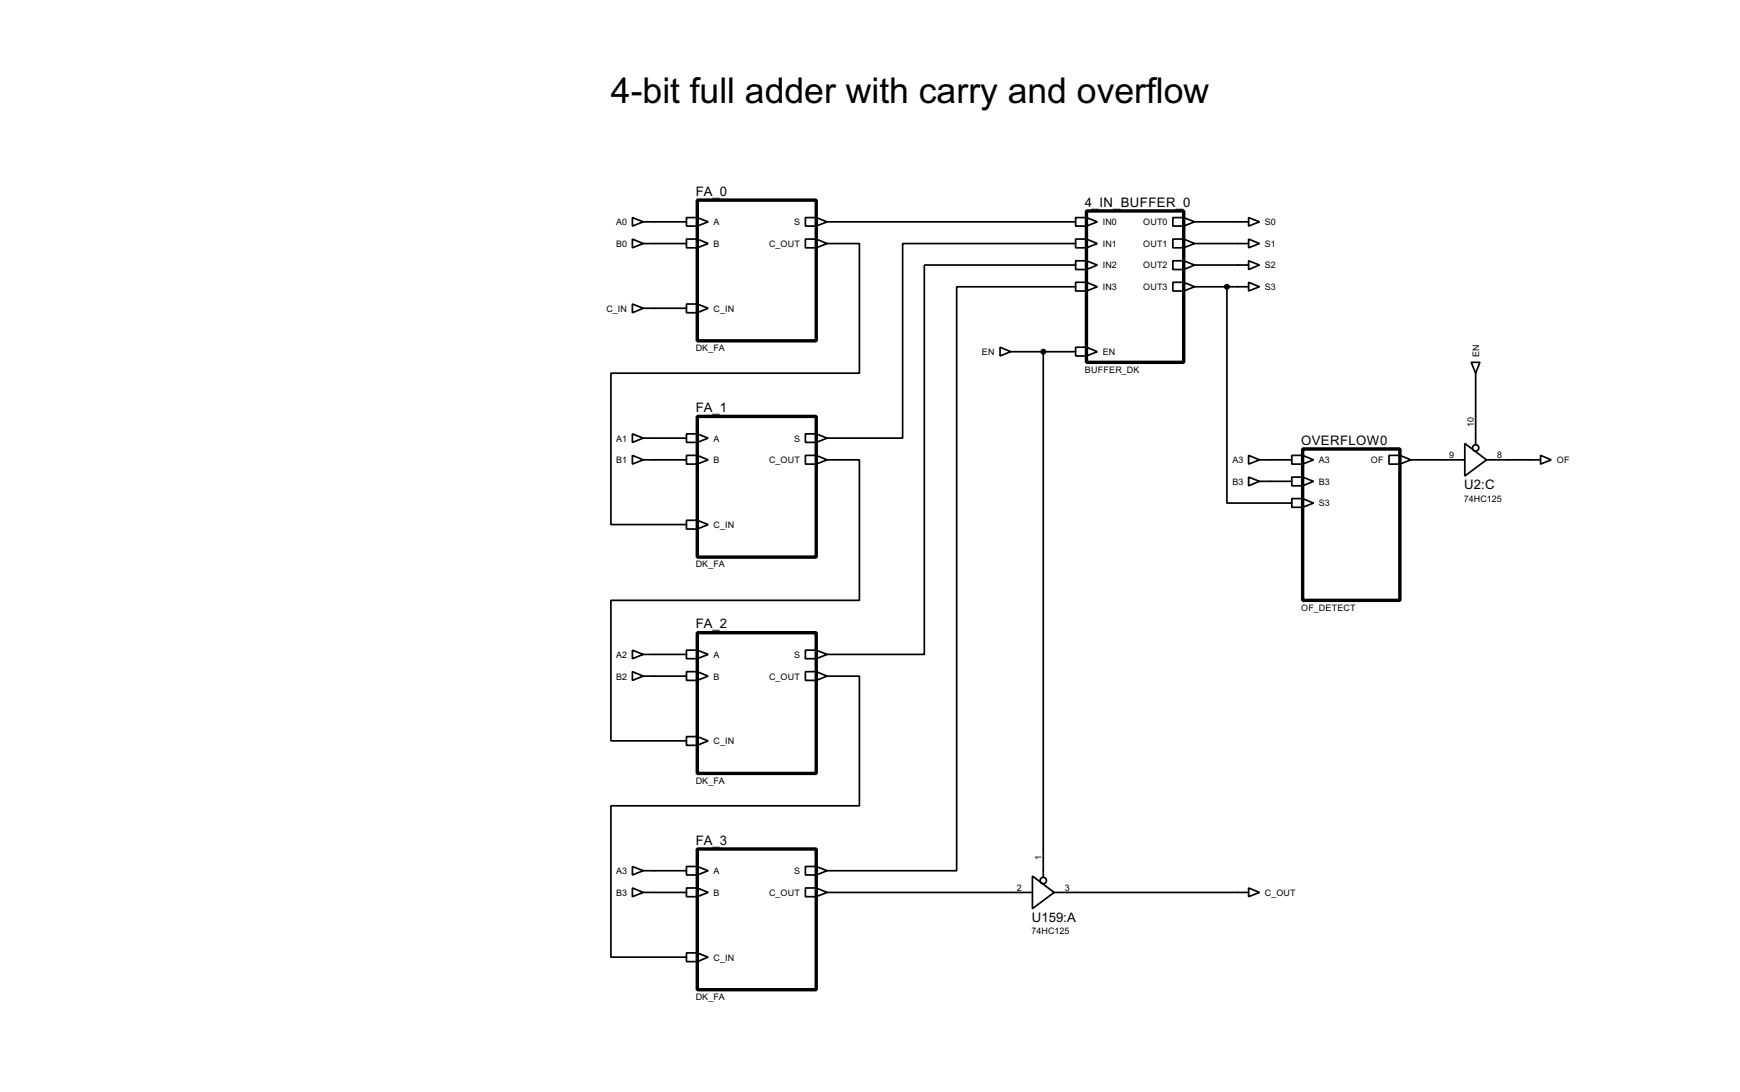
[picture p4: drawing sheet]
<svg xmlns="http://www.w3.org/2000/svg" width="409mm" height="256mm" viewBox="0 0 409 256" stroke-linecap="round" stroke-linejoin="round" font-family="sans-serif">
<g fill="none" stroke="#000" stroke-width=".4">
<path d="M148.6 51.1l2.6 1-2.6 1zM148.6 56.2l2.6 1-2.6 1zM151.2 52.1h10.1M151.2 57.2h10.1M161.3 51.1h2.6l2.5 1-2.5 1h-2.6zM161.3 56.2h2.6l2.5 1-2.5 1h-2.6zM163.9 51.1v2M163.9 56.2v2M189.3 51.1h2.5l2.6 1-2.6 1h-2.5zM189.3 56.2h2.5l2.6 1-2.6 1h-2.5zM191.8 51.1v2M191.8 56.2v2"/>
<path d="M194.4 57.2h7.6v30.5h-58.4v35.5h17.7M194.4 52.1h58.4M252.8 51.1h2.5l2.6 1-2.6 1h-2.5zM252.8 56.2h2.5l2.6 1-2.6 1h-2.5zM252.8 57.2h-40.7v45.7h-17.7M255.3 51.1v2M255.3 56.2v2M275.6 51.1h2.6l2.5 1-2.5 1h-2.6zM275.6 56.2h2.6l2.5 1-2.5 1h-2.6zM278.2 51.1v2M278.2 56.2v2M280.7 52.1h12.7"/>
<path d="M280.7 57.2h12.7M293.4 51.1l2.6 1-2.6 1zM293.4 56.2l2.6 1-2.6 1zM148.6 71.4l2.6 1-2.6 1.1zM151.2 72.4h10.1M161.3 71.4h2.6l2.5 1-2.5 1.1h-2.6zM163.9 71.4v2.1M252.8 61.3h2.5l2.6 1-2.6 1h-2.5zM252.8 66.3h2.5l2.6 1.1-2.6 1h-2.5zM252.8 62.3h-35.6v91.4h-22.8M252.8 67.4h-28v137.1h-30.4M255.3 61.3v2"/>
<path d="M255.3 66.3v2.1M275.6 61.3h2.6l2.5 1-2.5 1h-2.6zM275.6 66.3h2.6l2.5 1.1-2.5 1h-2.6zM278.2 61.3v2M278.2 66.3v2.1M280.7 62.3h12.7M280.7 67.4h12.7M288.3 67.4v50.8h15.3M293.4 61.3l2.6 1-2.6 1zM293.4 66.3l2.6 1.1-2.6 1zM235 81.6l2.5 1-2.5 1zM237.5 82.6h15.3"/>
<path d="M245.2 82.6v123.4M252.8 81.6h2.5l2.6 1-2.6 1h-2.5zM255.3 81.6v2M345.7 85.1h2.1l-1 2.6zM346.8 87.7v16.7M148.6 101.9l2.6 1-2.6 1zM148.6 107l2.6 1-2.6 1zM151.2 102.9h10.1M151.2 108h10.1M161.3 101.9h2.6l2.5 1-2.5 1h-2.6zM161.3 107h2.6l2.5 1-2.5 1h-2.6zM163.9 101.9v2"/>
<path d="M163.9 107v2M189.3 101.9h2.5l2.6 1-2.6 1h-2.5zM189.3 107h2.5l2.6 1-2.6 1h-2.5zM191.8 101.9v2M191.8 107v2M194.4 108h7.6v33h-58.4v33h17.7M293.4 107l2.6 1-2.6 1zM293.4 112.1l2.6 1-2.6 1zM296 108h7.6M296 113.1h7.6M303.6 107h2.5l2.6 1-2.6 1h-2.5zM303.6 112.1h2.5l2.6 1-2.6 1h-2.5z"/>
<path d="M303.6 117.1h2.5l2.6 1.1-2.6 1h-2.5zM306.1 107v2M306.1 112.1v2M306.1 117.1v2.1M326.4 107h2.6l2.5 1-2.5 1h-2.6zM329 107v2M331.5 108h12.7M344.2 104.2l5.1 3.8-5.1 3.8zM349.3 108h12.7M362 107l2.5 1-2.5 1zM161.3 122.2h2.6l2.5 1-2.5 1.1h-2.6zM163.9 122.2v2.1"/>
<path d="M148.6 152.7l2.6 1-2.6 1zM148.6 157.8l2.6 1-2.6 1zM151.2 153.7h10.1M151.2 158.8h10.1M161.3 152.7h2.6l2.5 1-2.5 1h-2.6zM161.3 157.8h2.6l2.5 1-2.5 1h-2.6zM163.9 152.7v2M163.9 157.8v2M189.3 152.7h2.5l2.6 1-2.6 1h-2.5zM189.3 157.8h2.5l2.6 1-2.6 1h-2.5zM191.8 152.7v2M191.8 157.8v2"/>
<path d="M194.4 158.8h7.6v30.5h-58.4v35.5h17.7M161.3 173h2.6l2.5 1-2.5 1.1h-2.6zM163.9 173v2.1M148.6 203.5l2.6 1-2.6 1zM148.6 208.6l2.6 1-2.6 1zM151.2 204.5h10.1M151.2 209.6h10.1M161.3 203.5h2.6l2.5 1-2.5 1h-2.6zM161.3 208.6h2.6l2.5 1-2.5 1h-2.6zM163.9 203.5v2M163.9 208.6v2M189.3 203.5h2.5l2.6 1-2.6 1h-2.5z"/>
<path d="M189.3 208.6h2.5l2.6 1-2.6 1h-2.5zM191.8 203.5v2M191.8 208.6v2M194.4 209.6h48.2M242.6 205.8l5.1 3.8-5.1 3.8zM247.7 209.6h45.7M293.4 208.6l2.6 1-2.6 1zM161.3 223.8h2.6l2.5 1-2.5 1.1h-2.6zM163.9 223.8v2.1"/>
<circle cx="346.7" cy="105.2" r=".75"/>
<circle cx="245.1" cy="206.8" r=".75"/>
</g>
<path d="M163.9 47h27.9v33.1h-27.9zM255.3 49.6h22.9v35.5h-22.9zM163.9 97.8h27.9v33.1h-27.9zM306.1 105.5h22.9v35.5h-22.9zM163.9 148.6h27.9v33.1h-27.9zM163.9 199.4h27.9v33.1h-27.9z" fill="none" stroke="#000" stroke-width=".8"/>
<g fill="#000" stroke="#000" stroke-width=".4">
<circle cx="288.3" cy="67.4" r=".5"/>
<circle cx="245.1" cy="82.6" r=".5"/>
</g>
<text font-size="9.4" x="143.6" y="24.1">4-bit full adder with carry and overflow</text>
<g font-size="3.5">
<text x="163.5" y="46">FA_0</text>
<text x="254.9" y="48.6">4_IN_BUFFER_0</text>
<text x="163.5" y="96.8">FA_1</text>
<text x="305.8" y="104.5">OVERFLOW0</text>
<text x="344.1" y="114.9">U2:C</text>
<text x="163.5" y="147.6">FA_2</text>
<text x="163.5" y="198.4">FA_3</text>
<text x="242.5" y="216.5">U159:A</text>
</g>
<g font-size="2.4">
<text x="144.8" y="52.9">A0</text>
<text x="167.7" y="52.9">A</text>
<text x="186.6" y="52.9">S</text>
<text x="259.1" y="52.9">IN0</text>
<text x="268.6" y="52.9">OUT0</text>
<text x="297.2" y="52.9">S0</text>
<text x="144.8" y="58">B0</text>
<text x="167.7" y="58">B</text>
<text x="180.7" y="58">C_OUT</text>
<text x="259.1" y="58">IN1</text>
<text x="268.6" y="58">OUT1</text>
<text x="297.2" y="58">S1</text>
<text x="259.1" y="63.1">IN2</text>
<text x="268.6" y="63.1">OUT2</text>
<text x="297.2" y="63.1">S2</text>
<text x="259.1" y="68.1">IN3</text>
<text x="268.6" y="68.1">OUT3</text>
<text x="297.2" y="68.1">S3</text>
<text x="142.5" y="73.2">C_IN</text>
<text x="167.7" y="73.2">C_IN</text>
<text x="163.5" y="82.5">DK_FA</text>
<text x="230.7" y="83.4">EN</text>
<text x="259.1" y="83.4">EN</text>
<text x="347.6" y="83.8" transform="rotate(-90 347.6 83.8)">EN</text>
<text x="254.9" y="87.5">BUFFER_DK</text>
<text x="346.4" y="100.4" transform="rotate(-90 346.4 100.4)">10</text>
<text x="144.8" y="103.7">A1</text>
<text x="167.7" y="103.7">A</text>
<text x="186.6" y="103.7">S</text>
<text x="340.5" y="107.6">9</text>
<text x="351.8" y="107.6">8</text>
<text x="144.8" y="108.8">B1</text>
<text x="167.7" y="108.8">B</text>
<text x="180.7" y="108.8">C_OUT</text>
<text x="289.6" y="108.8">A3</text>
<text x="289.6" y="113.9">B3</text>
<text x="309.9" y="108.8">A3</text>
<text x="309.9" y="113.9">B3</text>
<text x="322.1" y="108.8">OF</text>
<text x="365.8" y="108.8">OF</text>
<text x="309.9" y="119">S3</text>
<text x="344" y="117.8">74HC125</text>
<text x="167.7" y="124">C_IN</text>
<text x="163.5" y="133.3">DK_FA</text>
<text x="305.7" y="143.4">OF_DETECT</text>
<text x="144.8" y="154.5">A2</text>
<text x="167.7" y="154.5">A</text>
<text x="186.6" y="154.5">S</text>
<text x="144.8" y="159.6">B2</text>
<text x="167.7" y="159.6">B</text>
<text x="180.7" y="159.6">C_OUT</text>
<text x="167.7" y="174.8">C_IN</text>
<text x="163.5" y="184.1">DK_FA</text>
<text x="244.8" y="202" transform="rotate(-90 244.8 202)">1</text>
<text x="144.8" y="205.3">A3</text>
<text x="167.7" y="205.3">A</text>
<text x="186.6" y="205.3">S</text>
<text x="238.9" y="209.2">2</text>
<text x="250.2" y="209.2">3</text>
<text x="144.8" y="210.4">B3</text>
<text x="167.7" y="210.4">B</text>
<text x="180.7" y="210.4">C_OUT</text>
<text x="297.2" y="210.4">C_OUT</text>
<text x="242.4" y="219.4">74HC125</text>
<text x="167.7" y="225.6">C_IN</text>
<text x="163.5" y="234.9">DK_FA</text>
</g>
</svg>
